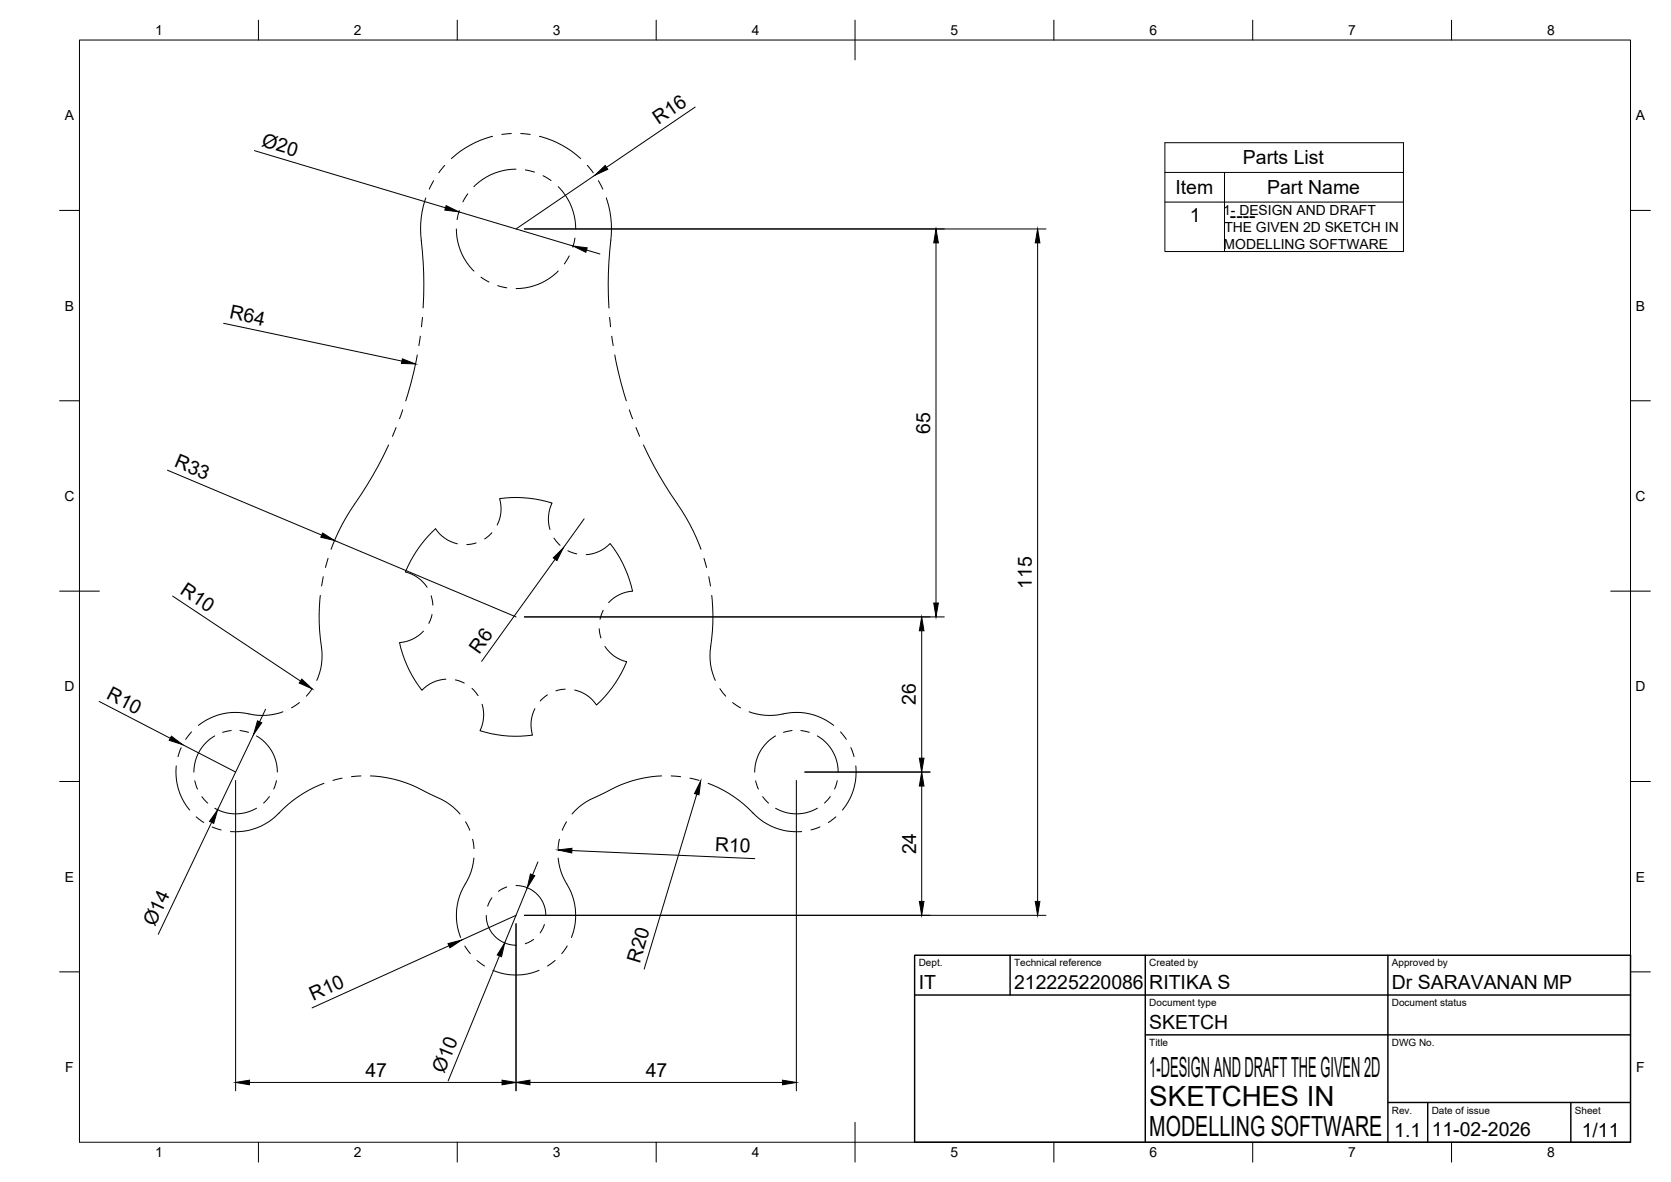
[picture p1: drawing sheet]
<svg xmlns="http://www.w3.org/2000/svg" width="420mm" height="297mm" viewBox="0 0 420 297" stroke-linecap="round" stroke-linejoin="round" font-family="sans-serif">
<!-- layer: Reference -->
<g fill="none" stroke="#000" stroke-width=".25">
<path d="M123.8 34.3a24.1 24.1 0 0 0-10.3 5.6M128.6 33.6l-2.4 .2M130.9 33.6l2.4 .2M135.6 34.3a24 24 0 0 1 10.4 5.6M107.1 49.7a25.9 25.9 0 0 0-.9 13.4l.4 8.4-.2 5.9M109 45.4l-1.1 2.1M111.8 41.6l-1.5 1.8M114.7 57.5a14.9 14.9 0 0 0 4.5 10.6M115.5 52.9l-.6 2.3M117.6 48.7l-1.2 2M129.8 42.5a14.9 14.9 0 0 0-10.7 4.4M132.1 42.7l2.3 .6"/>
<path d="M136.5 44.2l2.1 1.2M140.4 46.9a14.8 14.8 0 0 1 4.4 10.6M144.6 59.8l-.6 2.3M147.7 41.6l1.5 1.8M150.5 45.4l1.1 2.1M152.4 49.7a26 26 0 0 1 .9 13.4l-.4 8.4 .2 5.9M106.2 79.8l-.2 2.3M120.9 69.6l2.1 1.3M125.1 71.8l2.3 .5M140.4 68.1a14.7 14.7 0 0 1-10.6 4.4M143.1 64.3l-1.2 2M153.3 79.8l.2 2.3"/>
<path d="M104.9 89.2l-1.6 7.2-1.3 4.3M105.7 84.5l-.4 2.4M153.8 84.5l.4 2.4M154.6 89.2l1.6 7.2 1.3 4.3M97.7 111.8a101.7 101.7 0 0 1-9.6 16.5l-2.9 5.2-2 4.6M99.6 107.4l-.9 2.3M101.3 103l-.8 2.2M158.2 103l.8 2.2M159.9 107.4l.9 2.3M161.8 111.8a101.7 101.7 0 0 0 9.6 16.5l2.9 5.2 2 4.6M115 136.7a9 9 0 0 1-5.5-3.8 30.5 30.5 0 0 0-7.6 10.8 9.1 9.1 0 0 1 5.5 3.9M119.7 136.4l-2.3 .4"/>
<path d="M123.7 133.9l-1.8 1.5M125 131.9a8.9 8.9 0 0 0 .6-6.6 30.2 30.2 0 0 1 13.2 1.1 9.2 9.2 0 0 0-.5 6.7M139.3 135.2l1.5 1.8M142.8 138.4l2.2 .8M147.4 139.4a9.1 9.1 0 0 0 6-2.8 29.3 29.3 0 0 1 5.6 12 8.9 8.9 0 0 0-6 2.8M80.5 149.6a52 52 0 0 0 .4 14l-.1 3.4-.5 2.2-.6 1.8M81.3 144.9l-.4 2.4M82.5 140.3l-.7 2.3M106.5 158.6a9.1 9.1 0 0 1-6 2.9 30.1 30.1 0 0 0 5.6 12 8.8 8.8 0 0 1 6-2.8M108.4 149.7l.4 2.4M108.6 154.4l-.8 2.3M150.7 158l.4 2.3"/>
<path d="M151.7 153.4l-.8 2.2M177 140.3l.7 2.3M178.2 144.9l.4 2.4M179 149.6a52 52 0 0 1-.4 14l.1 3.4 .5 2.2 .7 1.8M71.1 178.9a15.6 15.6 0 0 1-9.6 .3 14.9 14.9 0 0 0-11.6 3.1M75.3 176.6l-2 1.3M78.5 173.1l-1.5 1.8M114.5 170.9l2.2 .7M118.7 173l1.5 1.8M121.2 177a9.2 9.2 0 0 1-.5 6.6 29.9 29.9 0 0 0 13.2 1.1 8.9 8.9 0 0 1 .6-6.6M137.6 174.6l-1.8 1.6M142.1 173.2l-2.3 .4"/>
<path d="M152.1 162.5a8.9 8.9 0 0 0 5.5 3.8 30.3 30.3 0 0 1-7.6 10.9 8.9 8.9 0 0 0-5.5-3.8M181 173.1l1.5 1.8M184.2 176.6l2 1.3M188.4 178.9a15.6 15.6 0 0 0 9.6 .3 14.9 14.9 0 0 1 11.6 3.1M44.3 192.5a14.8 14.8 0 0 0 3.4 11.1M45.6 187.9l-.8 2.2M48.2 183.9l-1.5 1.9M49 196.2l.7 2.1M54 184.9a10.5 10.5 0 0 0-5.3 9.1M58.1 183.6l-2.1 .5M60.3 183.6l2.2 .4M64.5 184.9a10.5 10.5 0 0 1 5.2 9.1"/>
<path d="M69.5 196.2l-.7 2.1M81.4 196.9a31.3 31.3 0 0 0-12.1 8.2 15 15 0 0 1-11.3 3.9M86 195.5l-2.3 .6M90.7 195l-2.3 .2M93.1 195a30.6 30.6 0 0 1 14.4 4.2l1.3 .7a16 16 0 0 1 6.9 4.7M166.4 195a30.6 30.6 0 0 0-14.4 4.2l-1.3 .7a16 16 0 0 0-6.9 4.7M168.8 195l2.3 .2M173.5 195.5l2.3 .6M178.1 196.9a31.3 31.3 0 0 1 12.1 8.2 15 15 0 0 0 11.4 3.9M190 196.2l.7 2.1M195 184.9a10.5 10.5 0 0 0-5.2 9.1M199.2 183.6l-2.2 .5"/>
<path d="M201.4 183.6l2.1 .4M205.5 184.9a10.5 10.5 0 0 1 5.3 9.1M210.5 196.2l-.7 2.1M211.3 183.9l1.5 1.9M213.9 187.9l.8 2.2M215.2 192.5a14.9 14.9 0 0 1-3.4 11.1M49.3 205.3l1.9 1.4M50.8 200.2l1.4 1.6M53.3 207.8l2.3 .8M64.5 203.1a10.4 10.4 0 0 1-10.5 0M67.8 200.2l-1.5 1.6M117.1 206.5l1 2.1"/>
<path d="M118.8 210.9l.4 2.4M119.1 215.6a15.6 15.6 0 0 1-2.7 7.5 15 15 0 0 0-.6 12.5M140.4 215.6a15.6 15.6 0 0 0 2.7 7.5 15 15 0 0 1 .6 12.5M140.7 210.9l-.4 2.4M142.5 206.5l-1.1 2.1M191.8 200.2l1.5 1.6M205.5 203.1a10.4 10.4 0 0 1-10.5 0M206.2 207.8l-2.3 .8M208.8 200.2l-1.5 1.6M210.2 205.3l-1.9 1.4M116.9 237.7l1.4 2M122.3 230a7.5 7.5 0 0 0 7.5 7.5"/>
<path d="M123.7 225.6l-1.1 2.1M127.4 222.9l-2.1 1.1M129.8 222.5a7.5 7.5 0 0 1 7.4 7.5M134.2 236.1l-2.1 1.1M136.9 232.3l-1.1 2.1M142.6 237.7l-1.4 2M119.9 241.4l1.9 1.4M135.6 243.8a15 15 0 0 1-11.6 .1M139.6 241.3l-1.9 1.5"/>
</g>
<!-- layer: BORDER -->
<g fill="none" stroke="#000" stroke-width=".25">
<path d="M20 10.1h390v276.9h-390zM65 5.1v5M115 5.1v5M165 5.1v5M215 5.1v10M265 5.1v5M315 5.1v5M365 5.1v5M15 52.9h5M410 52.9h5M15 100.7h5M410 100.7h5"/>
<path d="M15 148.6h10M405 148.6h10M15 196.4h5M410 196.4h5M15 244.2h5M410 244.2h5M65 287v5M115 287v5M165 287v5M215 282.1v9.9M265 287v5M315 287v5"/>
<path d="M365 287v5"/>
</g>
<!-- layer: TITLEBLOCK -->
<path d="M230 240.1h180v46.9h-180zM230 250h180M254 240.1v9.9M288 240.1v46.9M349 240.1v46.9M288 260.1h122M349 277.1h61M359 277.1v9.9M395 277.1v9.9" fill="none" stroke="#000" stroke-width=".36"/>
<!-- layer: Parts Lists -->
<path d="M292.9 35.9h60v27.3h-60zM292.9 43.3h60M292.9 50.8h60M307.9 43.3v19.9" fill="none" stroke="#000" stroke-width=".25"/>
<!-- layer: FD_Dimensions -->
<g fill="none" stroke="#000" stroke-width=".25">
<path d="M64 37.9l48 14.3M174.8 26.9l-22.3 15.2M115.4 53.2l28.7 8.6M131.8 57.5h131.2M149.6 44l-19.8 13.5M147.5 62.8l3.3 1M235.4 61v90.5M260.9 61v165.5M56.2 81.2l44.9 9.5M42.1 118.2l38.8 16.3M84.1 135.8l45.7 19.2M146.9 130.4l-5.3 7.3"/>
<path d="M43.4 149.8l32.2 21.4M131.8 155h105.6M139.6 140.6l-18.5 25.6M231.8 158.5v32M25 176.3l17.8 9.2M66.8 178.2l-1.5 3.2M45.9 187.1l13.3 6.9M59.2 196.1v78M63.8 184.6l-9.1 18.9M175.2 199.6l-13.2 44M200.2 196.1v78M202.4 194h31.4"/>
<path d="M231.8 197.5v29M53.2 206.7l-13.4 28.1M135.3 216.6l-1.4 3.2M143.8 213.7l46 2.1M112.9 237.7l-34.4 15.6M129.8 230l-13.7 6.2M129.8 232.1v42M131.8 230h131.2M132.6 223.1l-5.7 13.9M125.6 240.2l-12.9 31.4M62.7 272h63.5M133.2 272h63.5"/>
</g>
<g fill="#000" stroke="#000" stroke-width=".25">
<path d="M112.2 51.7l3.2 1.5-3.6-.4zM149.6 44l2.6-2.4 .6 1zM144.1 61.8l3.5 .5-.3 1.1zM235.4 57.5l.5 3.5h-1.1zM260.9 57.5l.6 3.5h-1.2zM101.2 90.2l3.3 1.3-3.6-.2zM81.1 133.9l3 1.9-3.4-.8zM139.1 140.2l2.5-2.5-1.6 3.2zM231.8 155l.5 3.5h-1.1zM234.8 151.5h1.1l-.5 3.5zM75.9 170.7l2.6 2.4-3.3-1.5zM43.1 185l2.8 2.1-3.4-1.1z"/>
<path d="M64.7 181.2l1.1 .4-2 3zM176.2 196.2l-.5 3.6-1.1-.4zM231.2 190.5h1.1l-.5 3.5zM231.8 194l.5 3.5h-1.1zM54.7 203.5l-1 3.4-1-.5zM133.4 219.6l1.1 .5-1.9 3zM140.3 213.6l3.5-.4v1.1zM112.6 237.1l3.5-.9-3 2zM126.9 237l-.8 3.4-1.1-.4zM231.2 226.5h1.1l-.5 3.5zM260.3 226.5h1.2l-.6 3.5zM59.2 272l3.5-.6v1.2z"/>
<path d="M126.2 271.4l3.6 .6-3.6 .6zM129.8 272l3.4-.6v1.2zM196.7 271.4l3.5 .6-3.5 .6z"/>
</g>
<g font-size="7">
<text x="289" y="270.6">1-DESIGN AND DRAFT THE GIVEN 2D</text>
<text x="289" y="278.1">SKETCHES IN</text>
<text x="289" y="285.5">MODELLING SOFTWARE</text>
</g>
<g font-size="4.9">
<text x="165.6" y="31.4" transform="rotate(-34 165.6 31.4)">R16</text>
<text x="65.6" y="36.7" transform="rotate(17 65.6 36.7)">Ø20</text>
<text x="312.5" y="41.3">Parts List</text>
<text x="295.6" y="48.8">Item</text>
<text x="318.6" y="48.8">Part Name</text>
<text x="299.2" y="55.7">1</text>
<text x="309.2" y="55.8">----</text>
<text x="57.5" y="80" transform="rotate(12 57.5 80)">R64</text>
<text x="233.9" y="109" transform="rotate(-90 233.9 109)">65</text>
<text x="43.6" y="117.2" transform="rotate(23 43.6 117.2)">R33</text>
<text x="45.1" y="149.1" transform="rotate(34 45.1 149.1)">R10</text>
<text x="259.4" y="148" transform="rotate(-90 259.4 148)">115</text>
<text x="120.5" y="164.5" transform="rotate(-54 120.5 164.5)">R6</text>
<text x="26.5" y="175.5" transform="rotate(27 26.5 175.5)">R10</text>
<text x="230.3" y="177.2" transform="rotate(-90 230.3 177.2)">26</text>
<text x="179.7" y="213.9" transform="rotate(2 179.7 213.9)">R10</text>
<text x="230.3" y="214.7" transform="rotate(-90 230.3 214.7)">24</text>
<text x="38.9" y="233.1" transform="rotate(-64 38.9 233.1)">Ø14</text>
<text x="160.9" y="242.2" transform="rotate(-73 160.9 242.2)">R20</text>
<text x="78.8" y="251.6" transform="rotate(-24 78.8 251.6)">R10</text>
<text x="231" y="248.5">IT</text>
<text x="255" y="248.5">212225220086</text>
<text x="289" y="248.5">RITIKA S</text>
<text x="350" y="248.5">Dr SARAVANAN MP</text>
<text x="289" y="258.6">SKETCH</text>
<text x="111.7" y="269.9" transform="rotate(-68 111.7 269.9)">Ø10</text>
<text x="91.9" y="270.6">47</text>
<text x="162.3" y="270.6">47</text>
<text x="350.6" y="285.7">1.1</text>
<text x="360" y="285.5">11-02-2026</text>
<text x="397.7" y="285.7">1/11</text>
</g>
<g font-size="3.5">
<text x="39" y="8.8">1</text>
<text x="89" y="8.8">2</text>
<text x="139" y="8.8">3</text>
<text x="189" y="8.8">4</text>
<text x="239" y="8.8">5</text>
<text x="289" y="8.8">6</text>
<text x="339" y="8.8">7</text>
<text x="389" y="8.8">8</text>
<text x="16.3" y="30.2">A</text>
<text x="411.3" y="30.2">A</text>
<text x="307.6" y="54.1">1- DESIGN AND DRAFT</text>
<text x="307.8" y="58.3">THE GIVEN 2D SKETCH IN</text>
<text x="307.7" y="62.5">MODELLING SOFTWARE</text>
<text x="16.3" y="78">B</text>
<text x="411.3" y="78">B</text>
<text x="16.2" y="125.9">C</text>
<text x="411.2" y="125.9">C</text>
<text x="16.2" y="173.7">D</text>
<text x="411.2" y="173.7">D</text>
<text x="16.3" y="221.6">E</text>
<text x="411.3" y="221.6">E</text>
<text x="16.4" y="269.4">F</text>
<text x="411.4" y="269.4">F</text>
<text x="39" y="290.8">1</text>
<text x="89" y="290.8">2</text>
<text x="139" y="290.8">3</text>
<text x="189" y="290.8">4</text>
<text x="239" y="290.8">5</text>
<text x="289" y="290.8">6</text>
<text x="339" y="290.8">7</text>
<text x="389" y="290.8">8</text>
</g>
<g font-size="2.5">
<text x="231" y="242.9">Dept.</text>
<text x="255" y="242.9">Technical reference</text>
<text x="289" y="242.9">Created by</text>
<text x="350" y="242.9">Approved by</text>
<text x="289" y="252.8">Document type</text>
<text x="350" y="252.8">Document status</text>
<text x="289" y="262.9">Title</text>
<text x="350" y="262.9">DWG No.</text>
<text x="350" y="279.9">Rev.</text>
<text x="360" y="279.9">Date of issue</text>
<text x="396" y="279.9">Sheet</text>
</g>
</svg>
